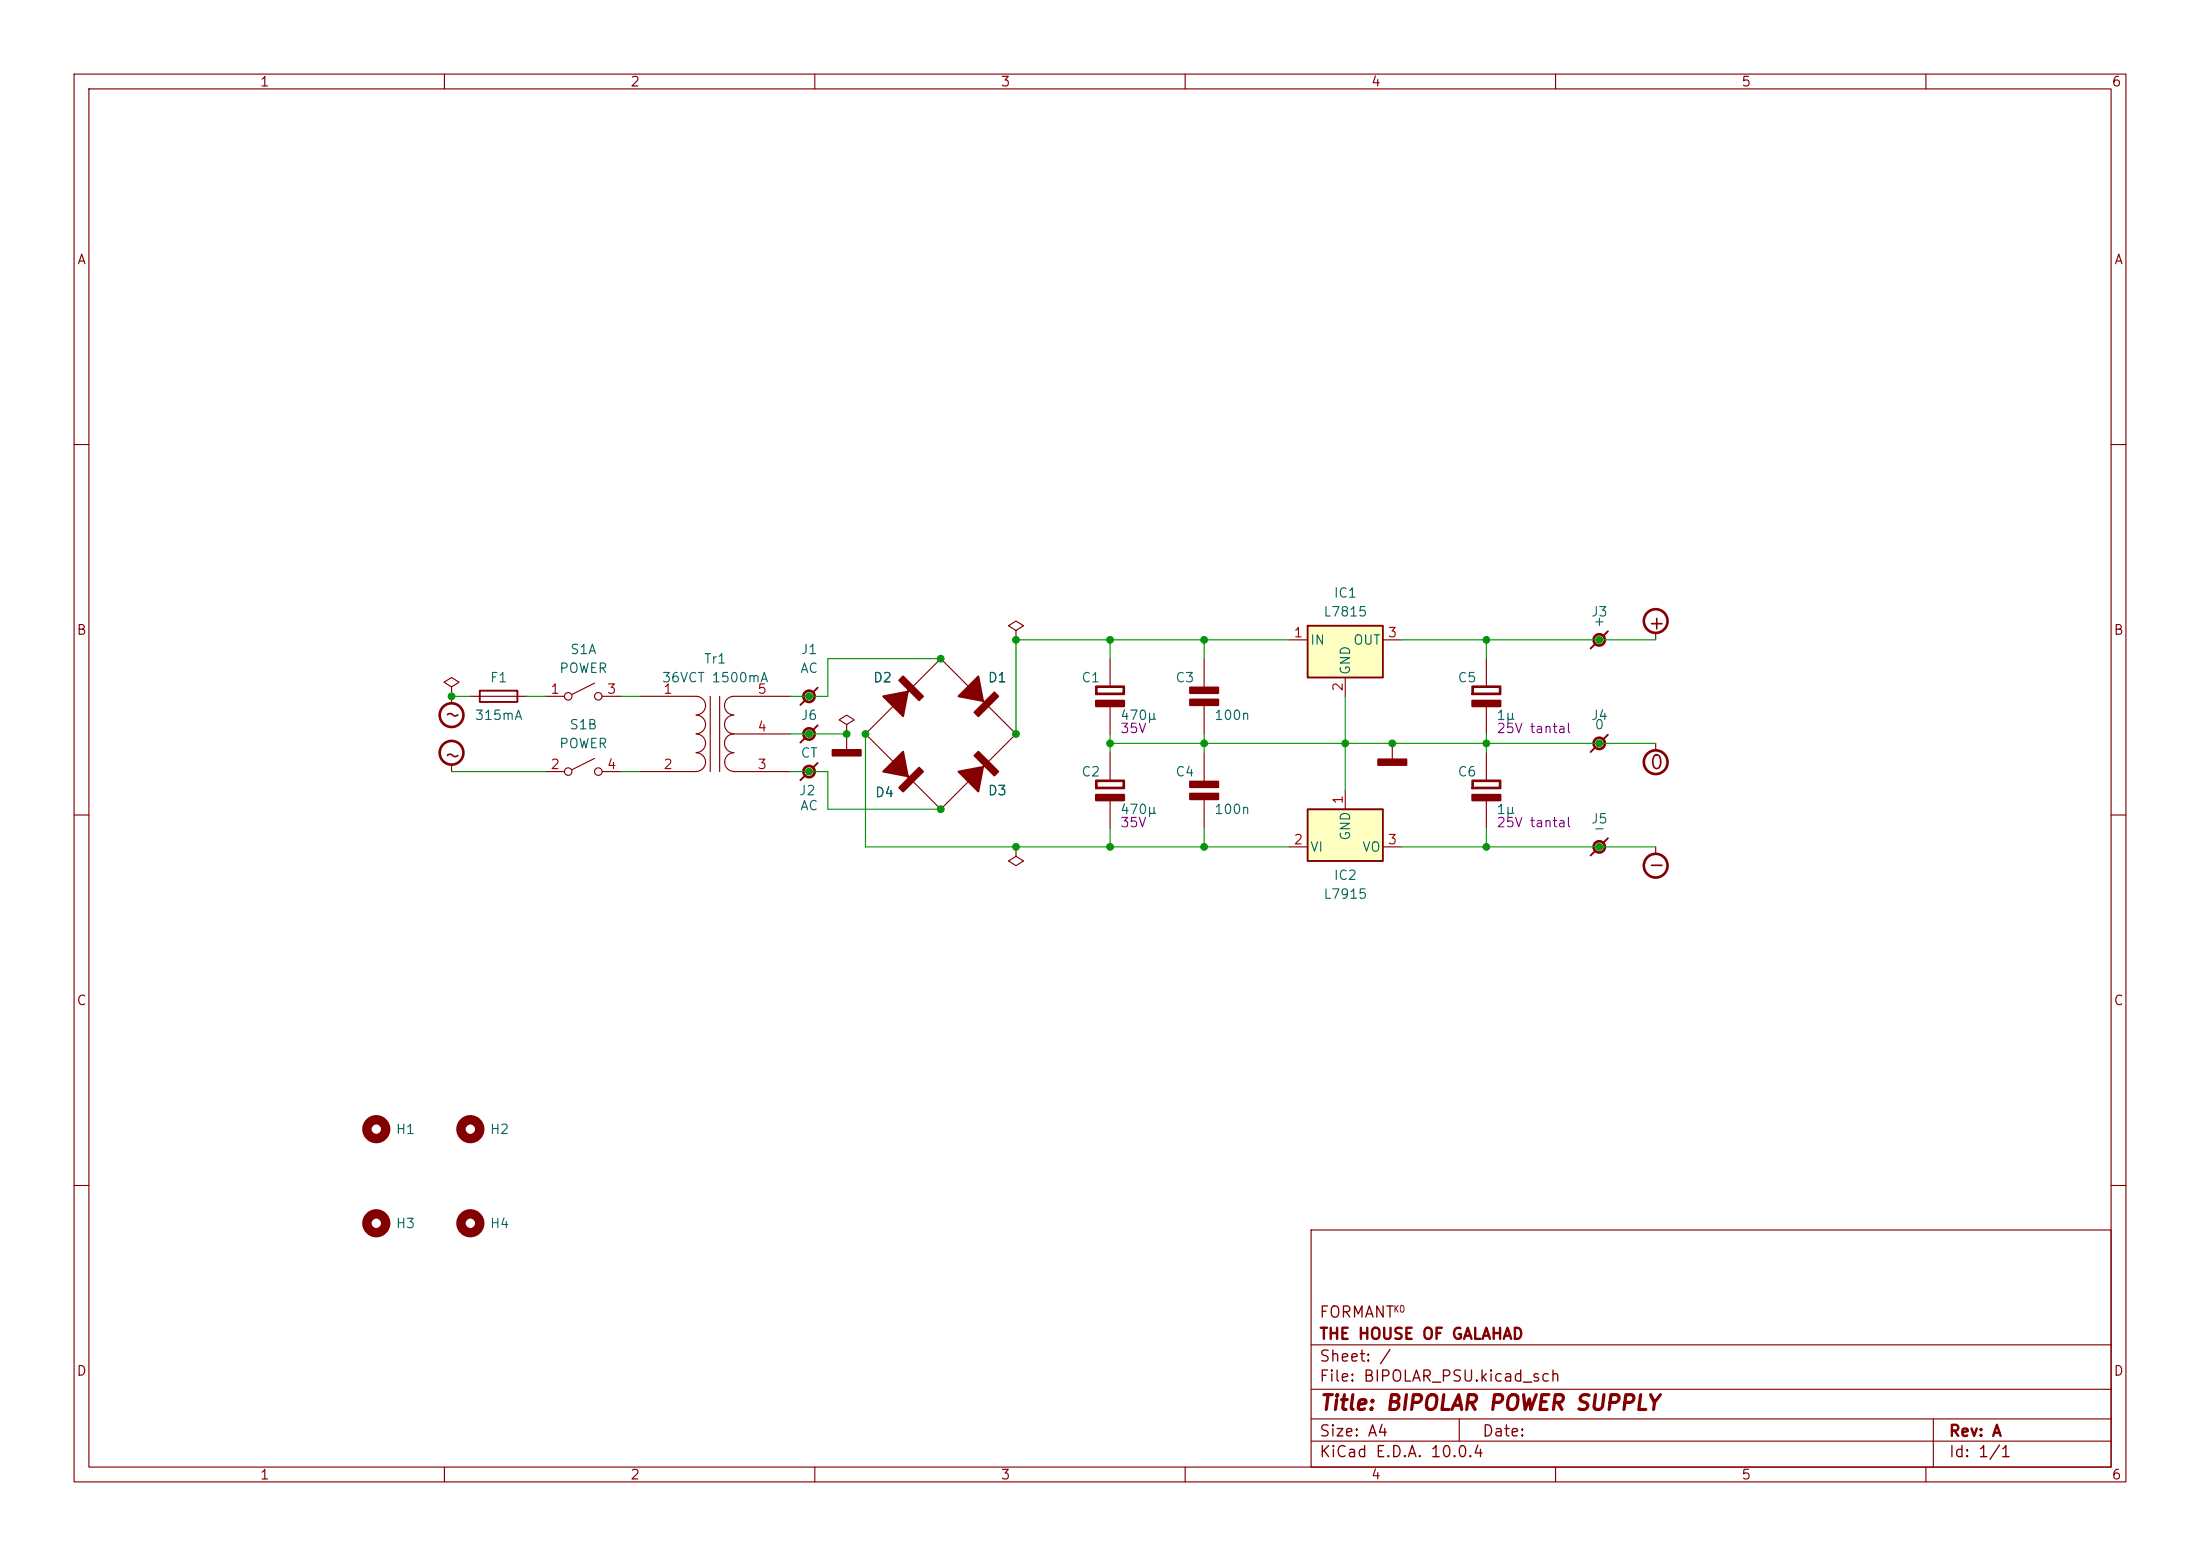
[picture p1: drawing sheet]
<svg xmlns="http://www.w3.org/2000/svg" width="297mm" height="210mm" viewBox="0 0 297 210" stroke-linecap="round" stroke-linejoin="round" font-family="sans-serif">
<g fill="none" stroke="#840000" stroke-width=".15">
<path d="M10 10h277v190h-277zM12 12h273v186h-273zM60 10v2M110 10v2M160 10v2M210 10v2M260 10v2M10 60h2M285 60h2M61 94v.9M200.7 88.9v3.7M200.7 95.3v3.8"/>
<path d="M10 110h2M200.7 101.6v3.7M200.7 108v3.8M215.9 114.3h.1M223.5 114.3v.9M285 110h2M10 160h2M177 166h108v32h-108zM285 160h2M60 198v2M110 198v2M160 198v2"/>
<path d="M177 194.5h108M177 191.5h108M177 187.5h108M177 181.5h108M197 191.5v3M210 198v2M260 198v2M261 191.5v6.5"/>
</g>
<g fill="none" stroke="#840000" stroke-width=".36">
<circle cx="61" cy="96.5" r="1.6"/>
<circle cx="215.9" cy="114.3" r=".76"/>
<circle cx="223.5" cy="116.8" r="1.6"/>
</g>
<g fill="#840000" stroke="#840000" stroke-width=".25">
<path d="M198.8 105.3h3.8v1.1h-3.8l.1-.1h3.6v-.9h-3.6v.9l-.1 .1z"/>
<path d="M198.8 107.3h3.8v.7h-3.8z"/>
<path d="M198.8 92.6h3.8v1.1h-3.8l.1-.1h3.6v-.9h-3.6v.9l-.1 .1z"/>
<path d="M198.8 94.6h3.8v.7h-3.8z"/>
</g>
<path d="M215.3 114.9l-.6 .6M217.1 113.1l-.6 .6" fill="none" stroke="#840000" stroke-width=".25"/>
<path d="M176.5 84.5h10.2v6.9h-10.2z" fill="#ffffc2"/>
<path d="M176.5 84.5h10.2v6.9h-10.2z" fill="none" stroke="#840000" stroke-width=".25"/>
<path d="M137.2 85.1l1-.6-1-.7-1.1 .7 1.1 .6v1.3M137.2 86.4h.1M149.9 88.9v3.7M149.9 95.3v3.8M174 86.4h2.5M181.6 91.4v2.6M186.7 86.4h2.5M137.2 114.3v1.3l1 .6-1 .6-1.1-.6 1.1-.6M137.2 114.3h.1M149.9 101.6v3.7M149.9 108v3.8M188 100.3v2.2" fill="none" stroke="#840000" stroke-width=".15"/>
<g fill="#840000" stroke="#840000" stroke-width=".25">
<path d="M148 92.6h3.8v1.1h-3.8l.1-.1h3.6v-.9h-3.6v.9l-.1 .1z"/>
<path d="M148 94.6h3.8v.7h-3.8z"/>
<path d="M148 105.3h3.8v1.1h-3.8l.1-.1h3.6v-.9h-3.6v.9l-.1 .1z"/>
<path d="M148 107.3h3.8v.7h-3.8z"/>
<path d="M186.1 102.5h3.8v.8h-3.8z"/>
</g>
<path d="M176.5 109.2h10.2v7h-10.2z" fill="#ffffc2"/>
<path d="M64.8 93.2h5v1.5h-5zM108.6 94.6l-.5 .5M108.6 99.6l-.5 .6M110.4 92.8l-.6 .6M110.4 97.9l-.6 .6M215.3 86.9l-.6 .6M217.1 85.2l-.6 .6M217.1 99.2l-.6 .5M108.6 104.7l-.5 .6M110.4 103l-.6 .6M176.5 109.2h10.2v7h-10.2zM215.3 100.9l-.6 .6" fill="none" stroke="#840000" stroke-width=".25"/>
<g fill="none" stroke="#840000" stroke-width=".15">
<path d="M61 92.7l1-.6-1-.7-1.1 .7 1.1 .6v1.3M61 94h.1M63.5 94h7.6M73.7 94h2.5M80.3 92.2l-3.1 1.5M81.3 94h2.5M86.4 94h7.6a1.26 1.26 0 0 1 1.3 1.2 1.26 1.26 0 0 1-1.3 1.3M94 96.5a1.26 1.26 0 0 1 1.3 1.3 1.26 1.26 0 0 1-1.3 1.2 1.27 1.27 0 0 1 1.3 1.3 1.27 1.27 0 0 1-1.3 1.3 1.27 1.27 0 0 1 1.3 1.3 1.27 1.27 0 0 1-1.3 1.2M95.9 94v10.1M97.2 94v10.1M99.1 96.5a1.25 1.25 0 0 0-1.3 1.3 1.25 1.25 0 0 0 1.3 1.2M106.7 94h-7.6a1.25 1.25 0 0 0-1.3 1.2 1.25 1.25 0 0 0 1.3 1.3"/>
<path d="M106.7 99.1h-7.6a1.25 1.25 0 0 0-1.3 1.2 1.25 1.25 0 0 0 1.3 1.3M109.2 94h.1M109.2 99.1h.1M114.3 97.8l1-.6-1-.7-1 .7 1 .6v1.3M114.3 99.1h.1M114.3 99.1v2.1M116.8 99.1h.1M116.8 99.1l3.8 3.7M120.6 95.3l-3.8 3.8M127 88.9h.1M127 88.9l-3.7 3.7M127 88.9l3.7 3.7"/>
<path d="M133.4 95.3l3.8 3.8M137.2 99.1h.1M137.2 99.1l-3.8 3.7M162.6 88.9v3.9M162.6 95.2v3.9M215.9 86.4h.1M223.5 85.5v.9M61 103.3v.8M73.7 104.1h2.5M80.3 102.4l-3.1 1.5M81.3 104.1h2.5M86.4 104.1h7.6"/>
<path d="M99.1 104.1h7.6M99.1 101.6a1.26 1.26 0 0 0-1.3 1.3 1.26 1.26 0 0 0 1.3 1.2M109.2 104.1h.1M123.3 105.5l3.7 3.7M127 109.2h.1M130.7 105.5l-3.7 3.7M162.6 101.6v3.9M162.6 107.9v3.9M174 114.3h2.5M181.6 106.7v2.5M186.7 114.3h2.5M215.9 100.3h.1"/>
<path d="M223.5 100.3v.9"/>
<circle cx="76.7" cy="94" r=".51"/>
<circle cx="80.8" cy="94" r=".51"/>
<circle cx="76.7" cy="104.1" r=".51"/>
<circle cx="80.8" cy="104.1" r=".51"/>
</g>
<g fill="#840000" stroke="#840000" stroke-width=".25">
<path d="M160.7 92.8h3.8v.7h-3.8z"/>
<path d="M160.7 94.4h3.8v.8h-3.8z"/>
<path d="M160.7 105.5h3.8v.7h-3.8z"/>
<path d="M160.7 107.1h3.8v.8h-3.8z"/>
<path d="M119.2 94l3.4-.7 .1-.1-1.3-1.4 .5-.5 2.7 2.7-.5 .5-1.4-1.3-.1 .1-.7 3.4z"/>
<path d="M129.4 94l2.7-2.7 .6 3.3 .2 .2 1.3-1.4 .6 .6-2.7 2.7-.6-.6 1.4-1.3-.2-.2z"/>
<path d="M112.4 101.2h3.8v.8h-3.8z"/>
<path d="M119.2 104.1l2.7-2.7 .7 3.4 .1 .2 1.4-1.4 .5 .5-2.7 2.7-.5-.5 1.3-1.3-.1-.2z"/>
<path d="M129.4 104.1l3.3-.6 .2-.2-1.4-1.3 .6-.6 2.7 2.7-.6 .6-1.3-1.4-.2 .2-.6 3.3z"/>
</g>
<g fill="none" stroke="#840000" stroke-width=".36">
<circle cx="109.2" cy="94" r=".76"/>
<circle cx="109.2" cy="99.1" r=".76"/>
<circle cx="215.9" cy="86.4" r=".76"/>
<circle cx="223.5" cy="83.8" r="1.6"/>
<circle cx="61" cy="101.6" r="1.6"/>
<circle cx="109.2" cy="104.1" r=".76"/>
<circle cx="215.9" cy="100.3" r=".76"/>
<circle cx="223.5" cy="102.9" r="1.6"/>
</g>
<g fill="none" stroke="#840000" stroke-width="1.3">
<circle cx="50.8" cy="152.4" r="1.27"/>
<circle cx="63.5" cy="152.4" r="1.27"/>
<circle cx="50.8" cy="165.1" r="1.27"/>
<circle cx="63.5" cy="165.1" r="1.27"/>
</g>
<g fill="none" stroke="#009600" stroke-width=".15">
<path d="M61 94h2.5M71.1 94h2.6M83.8 94h2.6M106.7 99.1h7.6M116.8 99.1v15.2h57.2M127 88.9h-15.2v5.1h-5.1M149.9 86.4v2.5M149.9 99.1v2.5M162.6 86.4v2.5M162.6 99.1v2.5M174 86.4h-36.8v12.7M181.6 94v12.7"/>
<path d="M189.2 86.4h34.3M200.7 86.4v2.5M200.7 99.1v2.5M61 104.1h12.7M83.8 104.1h2.6M106.7 104.1h5.1v5.1h15.2M149.9 111.8v2.5M149.9 100.3h73.6M162.6 111.8v2.5M189.2 114.3h34.3M200.7 111.8v2.5"/>
</g>
<g fill="#009600" stroke="#009600" stroke-width=".14">
<circle cx="149.9" cy="114.3" r=".46"/>
<circle cx="137.2" cy="114.3" r=".46"/>
<circle cx="149.9" cy="100.3" r=".46"/>
<circle cx="127" cy="88.9" r=".46"/>
<circle cx="137.2" cy="99.1" r=".46"/>
<circle cx="116.8" cy="99.1" r=".46"/>
<circle cx="127" cy="109.2" r=".46"/>
<circle cx="109.2" cy="94" r=".46"/>
<circle cx="114.3" cy="99.1" r=".46"/>
<circle cx="215.9" cy="100.3" r=".46"/>
<circle cx="215.9" cy="86.4" r=".46"/>
<circle cx="200.7" cy="86.4" r=".46"/>
<circle cx="200.7" cy="100.3" r=".46"/>
<circle cx="200.7" cy="114.3" r=".46"/>
<circle cx="215.9" cy="114.3" r=".46"/>
<circle cx="162.6" cy="100.3" r=".46"/>
<circle cx="162.6" cy="114.3" r=".46"/>
<circle cx="181.6" cy="100.3" r=".46"/>
<circle cx="188" cy="100.3" r=".46"/>
<circle cx="137.2" cy="86.4" r=".46"/>
<circle cx="149.9" cy="86.4" r=".46"/>
<circle cx="162.6" cy="86.4" r=".46"/>
<circle cx="61" cy="94" r=".46"/>
<circle cx="109.2" cy="99.1" r=".46"/>
<circle cx="109.2" cy="104.1" r=".46"/>
</g>
<text font-size="2" fill="#840000" x="178" y="190.8">Title: BIPOLAR POWER SUPPLY</text>
<g font-size="1.9" fill="#840000">
<text x="222.3" y="85.4">+</text>
<text x="59.8" y="97.7">∼</text>
<text x="59.8" y="103.2">∼</text>
<text x="222.6" y="104.3">0</text>
<text x="222.3" y="118.1">-</text>
</g>
<g font-size="1.5" fill="#840000">
<text x="178" y="178.2">FORMANT</text>
<text x="178" y="184.2">Sheet: /</text>
<text x="178" y="181.2">THE HOUSE OF GALAHAD</text>
<text x="178" y="186.9">File: BIPOLAR_PSU.kicad_sch</text>
<text x="178" y="197.1">KiCad E.D.A. 10.0.4</text>
<text x="178" y="194.3">Size: A4</text>
<text x="200" y="194.3">Date:</text>
<text x="263" y="194.3">Rev: A</text>
<text x="263" y="197.1">Id: 1/1</text>
</g>
<g font-size="1.3" fill="#840000">
<text x="35" y="12">1</text>
<text x="85" y="12">2</text>
<text x="135" y="12">3</text>
<text x="185" y="12">4</text>
<text x="235" y="12">5</text>
<text x="285" y="12">6</text>
<text x="10.3" y="36">A</text>
<text x="285.3" y="36">A</text>
<text x="10.3" y="86">B</text>
<text x="285.3" y="86">B</text>
<text x="10.3" y="136">C</text>
<text x="285.3" y="136">C</text>
<text x="10.3" y="186">D</text>
<text x="285.3" y="186">D</text>
<text x="35" y="200">1</text>
<text x="85" y="200">2</text>
<text x="135" y="200">3</text>
<text x="185" y="200">4</text>
<text x="235" y="200">5</text>
<text x="285" y="200">6</text>
</g>
<g font-size="1.3" fill="#006464">
<text x="178.6" y="83.5">L7815</text>
<text x="180" y="81">IC1</text>
<text x="214.7" y="83.5">J3</text>
<text x="76.9" y="88.6">S1A</text>
<text x="94.9" y="89.9">Tr1</text>
<text x="108" y="88.6">J1</text>
<text x="176.8" y="87.3">IN</text>
<text x="182.6" y="87.3">OUT</text>
<text x="215" y="84.8">+</text>
<text x="66.1" y="92.4">F1</text>
<text x="75.4" y="91.1">POWER</text>
<text x="89.3" y="92.4">36VCT 1500mA</text>
<text x="107.9" y="91.1">AC</text>
<text x="117.8" y="92.4">D2</text>
<text x="133.3" y="92.4">D1</text>
<text x="145.9" y="92.4">C1</text>
<text x="158.6" y="92.4">C3</text>
<text x="182.6" y="91.2" transform="rotate(-90 182.6 91.2)">GND</text>
<text x="196.7" y="92.4">C5</text>
<text x="64" y="97.5">315mA</text>
<text x="75.4" y="101.3">POWER</text>
<text x="76.8" y="98.8">S1B</text>
<text x="108" y="97.5">J6</text>
<text x="151.1" y="97.5">470µ</text>
<text x="163.8" y="97.5">100n</text>
<text x="201.9" y="97.5">1µ</text>
<text x="214.7" y="97.5">J4</text>
<text x="215.2" y="98.8">0</text>
<text x="107.8" y="107.7">J2</text>
<text x="108" y="102.6">CT</text>
<text x="118" y="107.9">D4</text>
<text x="133.3" y="107.7">D3</text>
<text x="145.9" y="105.1">C2</text>
<text x="158.6" y="105.1">C4</text>
<text x="196.7" y="105.1">C6</text>
<text x="107.9" y="109.7">AC</text>
<text x="151.1" y="110.2">470µ</text>
<text x="163.8" y="110.2">100n</text>
<text x="182.6" y="113.5" transform="rotate(-90 182.6 113.5)">GND</text>
<text x="201.9" y="110.2">1µ</text>
<text x="214.7" y="111.5">J5</text>
<text x="215" y="112.7">-</text>
<text x="176.8" y="115.3">VI</text>
<text x="180" y="119.1">IC2</text>
<text x="183.8" y="115.3">VO</text>
<text x="178.6" y="121.6">L7915</text>
<text x="53.3" y="153.4">H1</text>
<text x="66" y="153.4">H2</text>
<text x="53.3" y="166.1">H3</text>
<text x="66" y="166.1">H4</text>
</g>
<g font-size="1.3" fill="#a90000">
<text x="174.6" y="86.3">1</text>
<text x="187.3" y="86.3">3</text>
<text x="74.2" y="94">1</text>
<text x="81.8" y="94">3</text>
<text x="89.5" y="94">1</text>
<text x="102.2" y="94">5</text>
<text x="181.6" y="93.4" transform="rotate(-90 181.6 93.4)">2</text>
<text x="102.2" y="99">4</text>
<text x="74.2" y="104.1">2</text>
<text x="81.8" y="104.1">4</text>
<text x="89.5" y="104.1">2</text>
<text x="102.2" y="104.1">3</text>
<text x="181.6" y="108.7" transform="rotate(-90 181.6 108.7)">1</text>
<text x="174.6" y="114.3">2</text>
<text x="187.3" y="114.3">3</text>
</g>
<g font-size="1.3" fill="#840084">
<text x="151.1" y="99.3">35V</text>
<text x="201.9" y="99.3">25V tantal</text>
<text x="151.1" y="112">35V</text>
<text x="201.9" y="112">25V tantal</text>
</g>
<text font-size=".9" fill="#840000" x="188.1" y="177.4">KO</text>
</svg>
